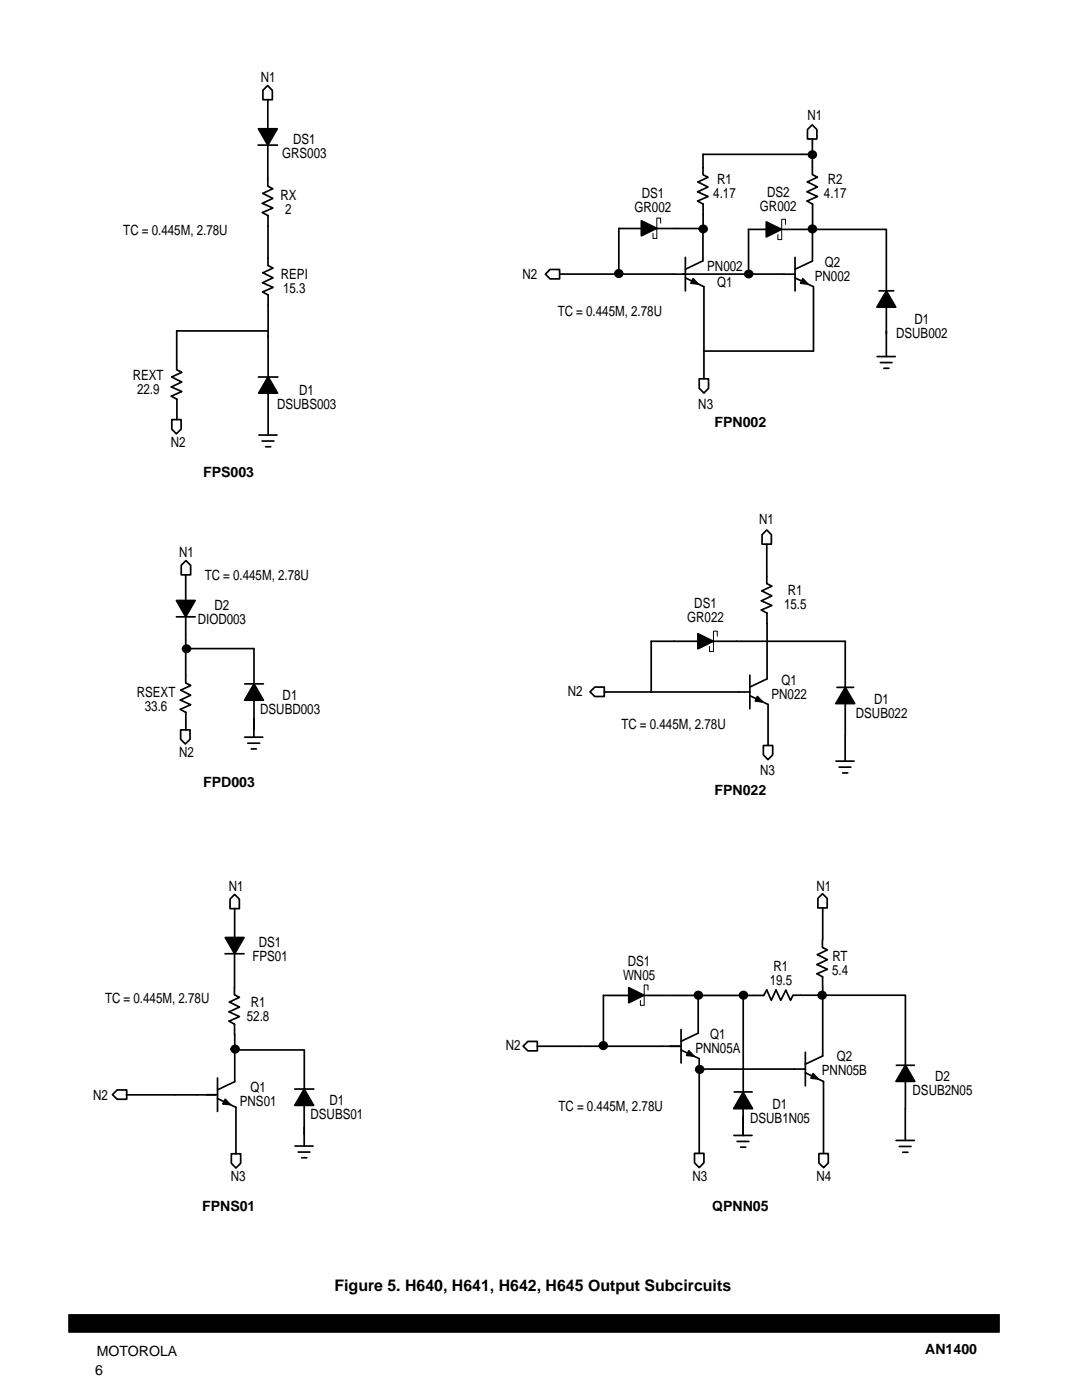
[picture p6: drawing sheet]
<svg xmlns="http://www.w3.org/2000/svg" width="216mm" height="279mm" viewBox="0 0 216 279" stroke-linecap="round" stroke-linejoin="round" font-family="sans-serif">
<path d="M13.7 262.4h185.7v3.5h-185.7z" fill-rule="evenodd" fill="#000" stroke="#000" stroke-width=".2"/>
<g fill="#000" stroke="#000" stroke-width=".34">
<path d="M51.6 25.7h3.7l-1.9 3.3zM128 44.1l3 1.5-3 1.5zM152.9 44.3l3 1.5-3 1.5zM53.5 75.2l1.9 3.3h-3.8zM176.9 58.1l1.8 3.2h-3.7zM35.2 119.8h3.7l-1.8 3.3zM50.7 136.5l1.9 3.2h-3.8zM139.3 126.5l3 1.5-3 1.5zM168.7 137.2l1.8 3.2h-3.7zM44.9 187.1h3.8l-1.9 3.3zM125.5 197.1l3 1.5-3 1.5zM180.7 212.6l1.8 3.2h-3.7z"/>
<path d="M60.7 217.3l1.9 3.3h-3.8zM148.3 218l1.9 3.3h-3.8z"/>
<circle cx="162.1" cy="30.9" r=".75"/>
<circle cx="123.5" cy="54.6" r=".76"/>
<circle cx="140.3" cy="45.7" r=".75"/>
<circle cx="149.4" cy="54.6" r=".75"/>
<circle cx="162.1" cy="45.7" r=".76"/>
<circle cx="37.2" cy="129.5" r=".75"/>
<circle cx="139.3" cy="198.6" r=".76"/>
<circle cx="148.3" cy="198.6" r=".76"/>
<circle cx="164" cy="198.6" r=".76"/>
<circle cx="46.9" cy="209.4" r=".76"/>
<circle cx="120.4" cy="208.7" r=".76"/>
<circle cx="139.6" cy="213.4" r=".76"/>
</g>
<path d="M131.8 44.5v-1h-.7v4.1h-.8v-1M156.7 44.8v-1h-.7v4h-.8v-1M143.1 127v-1h-.7v4h-.8v-1M129.3 197.6v-1h-.8v4h-.7v-1" fill="none" stroke="#000" stroke-width=".2"/>
<g fill="none" stroke="#000" stroke-width=".34">
<path d="M52.5 18l.9-.9 .9 .9v1.9h-1.8zM53.4 19.9v5.7M51.5 29h3.9M53.4 29v8.2l1 .5-2 .9 2 1-2 1 2 .9-2 .9 1.1 .6M162.1 24.9l.9 1v1.8h-1.9v-1.8zM162.1 27.7v7.2l1 .5-2 .9 2 1-2.1 1 2.1 .9-2.1 .9 1.1 .6M162.3 30.8h-22v4.1l1 .5-2 .9 2 1-2.1 1 2.1 .9-2.1 .9 1.1 .6M53.5 43v10l1 .5-2 .9 2 1-2.1 1 2.1 1-2.1 .9 1.1 .6v16.3M108.8 54.7l1-.9h1.9v1.9h-1.9zM111.8 54.7h8M119.9 54.7h38.7M123.5 45.6v9"/>
<path d="M123.5 45.6h4.7M130.4 45.6h9.9M136.8 51.4v6.7M136.8 55.5l3.6 1.7M138.3 55.6l1 1.1-1.4-.2zM140.2 52.1l-3.4 1.6M140.3 45.7v6.4M140.3 40.7v4.9M140.5 57.2v18.4M153.1 45.8h-3.7v8.9M155.3 45.8h21.6M158.6 51.4v6.7"/>
<path d="M158.6 55.5l3.7 1.7M160.2 55.6l1 1.1-1.4-.2zM162.1 45.9v6.2l-3.5 1.6M162.1 40.7v4.9M162.3 57.2v12.9h-21.8M175.4 58h2.9M176.9 45.8v12.2M35.3 79.6v4.1M51.6 75.2h3.8M53.5 66h-18.2v7.8l1 .5-2 .9 2 1-2.1 1 2.1 .9-2.1 1 1.1 .6M53.5 78.2v8.6M139.5 75.6h1.9v1.9l-.9 .9-1-.9z"/>
<path d="M175 71.2h3.6M175.7 72.4h2.3M176.4 73.5h1M176.9 61.4v9.8M34.3 83.7h1.8v1.9l-.9 1-.9-1zM51.7 86.8h3.6M52.3 88h2.4M53 89.2h1M37.1 114.7v5.1M37.1 111.9l.9 .9v1.9h-1.8v-1.9zM153 105.8l.9 .9v1.9h-1.8v-1.9zM153 108.6v7.9l1 .5-2 .9 2 1-2.1 1 2.1 .9-2.1 .9 1.1 .7"/>
<path d="M35.2 123.1h3.7M37.1 123.1v13.2l1 .5-2 .9 2 1-2.1 1 2.1 .9-2.1 1 1.1 .6M37.1 129.4h13.5M48.8 136.5h3.8M50.7 129.4v7.1M50.7 139.8v7.3M117.7 138.1l1-1h1.9v1.9h-1.9zM120.6 138.1h29M139.5 128h-9.6v10.1M142 128h26.7v9.2M149.6 138.8l3.7 1.8v8.1M149.6 134.7v6.7"/>
<path d="M151.1 139l1 1.1-1.4-.2zM153 122.3l.1 13.2-3.5 1.6M167 137.2h3.3M36 145.7h1.9v1.8l-.9 1-1-1zM37.1 142.1v3.6M48.8 147.1h3.6M49.4 148.3h2.4M50.1 149.5h1.1M152.3 148.8h1.9v1.9l-1 .9-.9-.9zM166.8 151.9h3.6M167.4 153.1h2.4M168.1 154.3h1.1"/>
<path d="M168.7 140.4l-.1 11.5M46.8 178.5l1 .9v1.9h-1.9v-1.9zM164.1 178.4l1 .9v1.9h-1.9v-1.9zM44.9 190.3h3.8M46.8 190.4v8.1l1 .5-2 1 2 1-2.1 .9 2.1 1-2.1 .9 1.1 .6v2.1M46.8 181.3v5.7M125.7 198.7h-5.3v10M128.2 198.7h5M139.3 198.7v7.4M148.3 198.8v19.2M164.1 187.6v1.5l1 .5-2 .9 2 1-2.1 1 2.1 .9-2.1 .9 1.1 .7M164.1 194.9v2.1"/>
<path d="M164.2 181.2v6.4M164.2 197v13.7l-3.5 1.7M180.7 198.6h-22.5l-.5 1-.9-2-1 2-1-2-.9 2-.9-2-.6 1.1h-19.1M180.7 198.7v13.9M23.4 217.5h1.9v1.9h-1.9l-1-.9zM43.4 218.5h-18.2M43.4 215.1v6.7M43.4 219.2l3.6 1.8M44.9 219.4l1 1-1.4-.1zM46.8 206.5v9.4l-3.4 1.6M46.9 209.5h13.8M58.8 217.3h3.8"/>
<path d="M60.7 209.5v7.8M104.4 208.8l.9-1h1.9v1.9h-1.9zM107.2 208.8h9M116.4 208.8h19.5M135.9 205.5v6.6M135.9 209.6l3.6 1.7v18.9M137 210.6l.4-.9 1 1.1-1.4-.2M139.3 206.2l-3.4 1.6M139.5 213.4h21.2M146.5 217.9h3.6M160.7 214.1l3.6 1.7v14.4M160.7 210v6.7"/>
<path d="M162.2 214.3l1 1-1.4-.1zM178.9 212.6h3.5M180.7 215.9v5.3M46.2 230.3h1.8v1.9l-.9 .9-.9-.9zM47.1 221v9.3M58.9 228.7h3.6M59.5 229.9h2.3M60.2 231.1h1M60.7 220.7v8M138.6 230.2h1.9v1.9l-1 .9-.9-.9zM146.4 226.6h3.7M147.1 227.8h2.3"/>
<path d="M147.8 228.9h1M148.3 221.3v5.3M163.4 230.2h1.9v1.9l-1 .9-.9-.9zM178.8 227.6h3.6M179.4 228.8h2.4M180.1 230h1.1M180.6 221.2v6.4"/>
<circle cx="162" cy="30.9" r=".34"/>
<circle cx="123.5" cy="54.7" r=".38"/>
<circle cx="140.3" cy="45.7" r=".38"/>
<circle cx="162.3" cy="45.8" r=".38"/>
<circle cx="37" cy="129.5" r=".14"/>
<circle cx="139.3" cy="198.7" r=".42"/>
<circle cx="148.3" cy="198.7" r=".42"/>
<circle cx="164.1" cy="198.7" r=".42"/>
<circle cx="46.8" cy="209.5" r=".16"/>
<circle cx="120.3" cy="208.8" r=".42"/>
<circle cx="139.5" cy="213.4" r=".43"/>
</g>
<path d="M138.3 55.6l1 1.1-1.4-.2zM160.2 55.6l1 1.1-1.4-.2zM151.1 139l1 1.1-1.4-.2zM137.4 209.7l1 1.1-1.4-.2zM162.2 214.3l1 1-1.4-.1zM44.9 219.4l1 1-1.4-.1z" fill="#000"/>
<text font-size="3.2" x="66.7" y="257.7">Figure 5. H640, H641, H642, H645 Output Subcircuits</text>
<g font-size="2.8">
<text x="52.1" y="16.4">N1</text>
<text x="161.1" y="24">N1</text>
<text x="58.5" y="28.6">DS1</text>
<text x="56.3" y="31.4">GRS003</text>
<text x="55.9" y="39.8">RX</text>
<text x="128" y="39.6">DS1</text>
<text x="142.3" y="39.5">4.17</text>
<text x="143.1" y="36.7">R1</text>
<text x="153.1" y="39.2">DS2</text>
<text x="164.4" y="39.5">4.17</text>
<text x="165.2" y="36.7">R2</text>
<text x="24.6" y="47">TC = 0.445M, 2.78U</text>
<text x="56.9" y="42.6">2</text>
<text x="126.6" y="42.4">GR002</text>
<text x="151.6" y="42">GR002</text>
<text x="164.6" y="53.2">Q2</text>
<text x="56" y="55.7">REPI</text>
<text x="56.5" y="58.5">15.3</text>
<text x="104.3" y="55.7">N2</text>
<text x="141.1" y="54">PN002</text>
<text x="143.1" y="57.2">Q1</text>
<text x="162.6" y="56">PN002</text>
<text x="111.3" y="63.1">TC = 0.445M, 2.78U</text>
<text x="182.5" y="64.7">D1</text>
<text x="178.8" y="67.5">DSUB002</text>
<text x="26.5" y="75.7">REXT</text>
<text x="27.3" y="78.5">22.9</text>
<text x="55.3" y="81.6">DSUBS003</text>
<text x="59.7" y="78.8">D1</text>
<text x="139.3" y="81.6">N3</text>
<text x="34.1" y="89.2">N2</text>
<text x="142.6" y="85.2">FPN002</text>
<text x="40.5" y="95.2">FPS003</text>
<text x="151.5" y="104.6">N1</text>
<text x="35.8" y="111.1">N1</text>
<text x="40.8" y="115.8">TC = 0.445M, 2.78U</text>
<text x="157.2" y="118.7">R1</text>
<text x="39.5" y="124.5">DIOD003</text>
<text x="42.8" y="121.7">D2</text>
<text x="137.1" y="124.1">GR022</text>
<text x="138.5" y="121.3">DS1</text>
<text x="156.4" y="121.5">15.5</text>
<text x="155.9" y="136.8">Q1</text>
<text x="27.3" y="139">RSEXT</text>
<text x="28.9" y="141.8">33.6</text>
<text x="51.9" y="142.5">DSUBD003</text>
<text x="56.4" y="139.7">D1</text>
<text x="113.3" y="138.9">N2</text>
<text x="153.9" y="139.6">PN022</text>
<text x="170.8" y="143.3">DSUB022</text>
<text x="174.4" y="140.5">D1</text>
<text x="124" y="145.5">TC = 0.445M, 2.78U</text>
<text x="35.8" y="151.1">N2</text>
<text x="151.7" y="154.8">N3</text>
<text x="40.5" y="157.1">FPD003</text>
<text x="142.6" y="158.7">FPN022</text>
<text x="45.6" y="177.8">N1</text>
<text x="162.9" y="177.8">N1</text>
<text x="50.4" y="191.8">FPS01</text>
<text x="51.6" y="189">DS1</text>
<text x="166.1" y="191.8">RT</text>
<text x="124.3" y="195.6">WN05</text>
<text x="125.3" y="192.8">DS1</text>
<text x="153.6" y="196.6">19.5</text>
<text x="154.3" y="193.8">R1</text>
<text x="166" y="194.6">5.4</text>
<text x="21" y="200.1">TC = 0.445M, 2.78U</text>
<text x="49.3" y="203.7">52.8</text>
<text x="50" y="200.9">R1</text>
<text x="100.9" y="209.6">N2</text>
<text x="141.7" y="207.3">Q1</text>
<text x="138.8" y="210.1">PNN05A</text>
<text x="164" y="214.6">PNN05B</text>
<text x="167" y="211.8">Q2</text>
<text x="186.6" y="215.8">D2</text>
<text x="18.6" y="219.5">N2</text>
<text x="47.9" y="220.8">PNS01</text>
<text x="50" y="218">Q1</text>
<text x="65.7" y="220.6">D1</text>
<text x="111.4" y="221.6">TC = 0.445M, 2.78U</text>
<text x="154.2" y="221.2">D1</text>
<text x="182.1" y="218.6">DSUB2N05</text>
<text x="62" y="223.4">DSUBS01</text>
<text x="149.7" y="224">DSUB1N05</text>
<text x="46" y="235.7">N3</text>
<text x="138.2" y="235.7">N3</text>
<text x="162.9" y="235.7">N4</text>
<text x="40.3" y="241.7">FPNS01</text>
<text x="142.1" y="241.7">QPNN05</text>
<text x="19" y="274.4">6</text>
<text x="19.3" y="270.6">MOTOROLA</text>
<text x="184.6" y="270.3">AN1400</text>
</g>
</svg>
